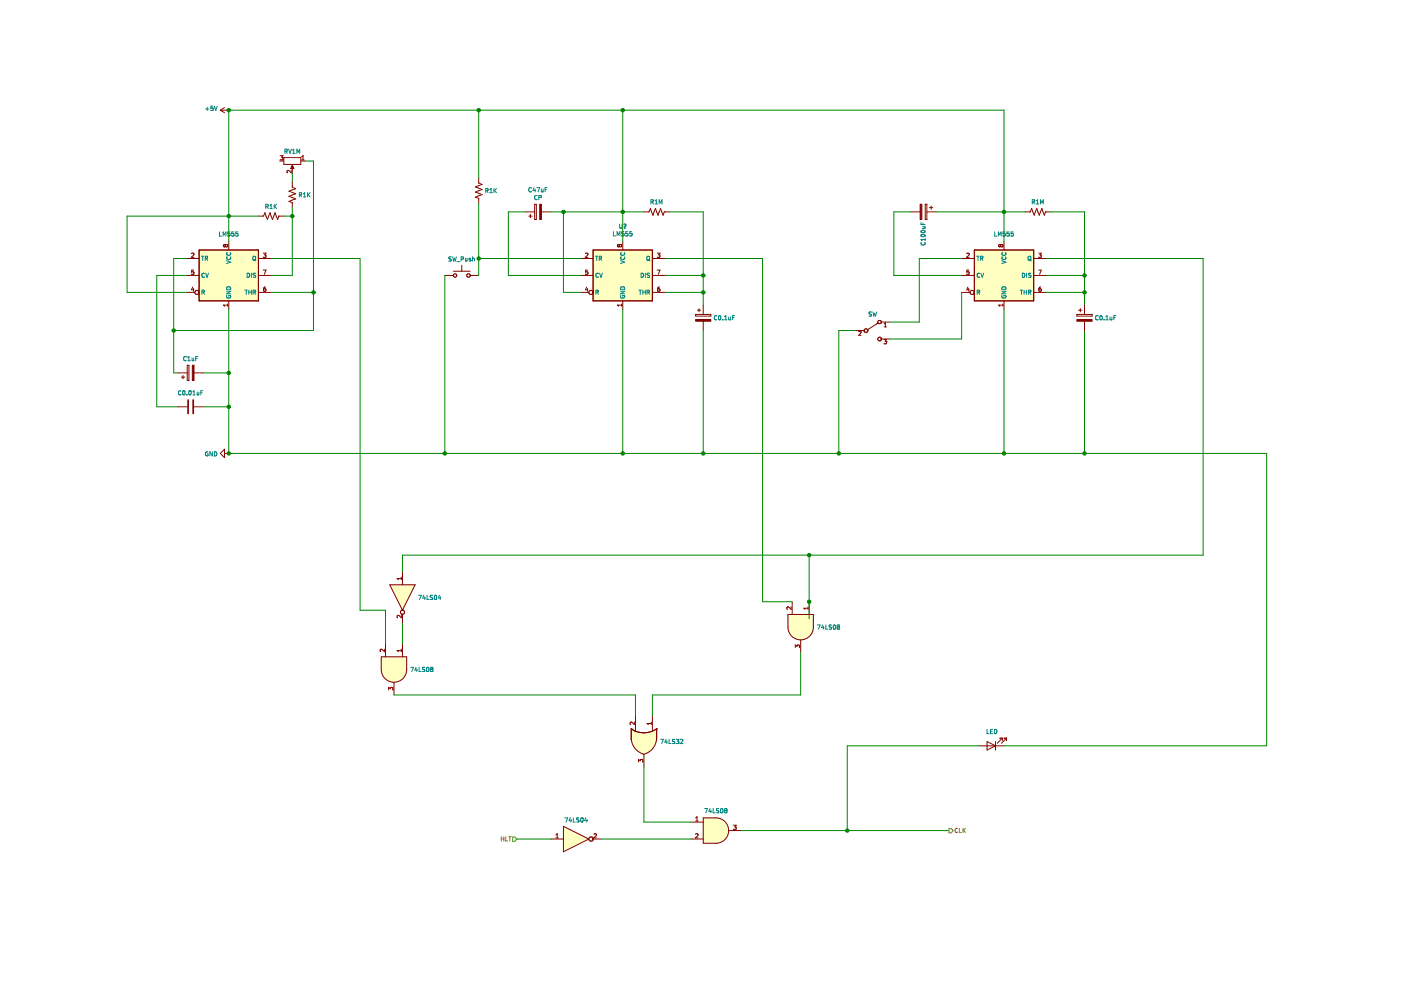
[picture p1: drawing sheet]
EESchema Schematic File Version 4
EELAYER 29 0
EELAYER END
$Descr A3 16535 11693
encoding utf-8
Sheet 1 1
Title ""
Date ""
Rev ""
Comp ""
Comment1 ""
Comment2 ""
Comment3 ""
Comment4 ""
$EndDescr
$Comp
L Timer:LM555 U?
U 1 1
P 7350 3250
F 0 "U?" H 7350 3831 50  0000 C CNN
F 1 "LM555" H 7350 3740 50  0000 C CNN
F 2 "" H 7350 3250 50  0001 C CNN
F 3 "http://www.ti.com/lit/ds/symlink/lm555.pdf" H 7350 3250 50  0001 C CNN
	1    7350 3250
	1    0    0    -1  
$EndComp
$Comp
L Timer:LM555 U?
U 1 1
P 11850 3250
F 0 "U?" H 11850 3831 50  0001 C CNN
F 1 "LM555" H 11850 3739 50  0000 C CNN
F 2 "" H 11850 3250 50  0001 C CNN
F 3 "http://www.ti.com/lit/ds/symlink/lm555.pdf" H 11850 3250 50  0001 C CNN
	1    11850 3250
	1    0    0    -1  
$EndComp
$Comp
L Device:R_POT RV1M
U 1 1
P 3450 1900
F 0 "RV1M" V 3335 1900 50  0000 C CNN
F 1 "R_POT" V 3334 1900 50  0001 C CNN
F 2 "" H 3450 1900 50  0001 C CNN
F 3 "~" H 3450 1900 50  0001 C CNN
	1    3450 1900
	0    1    1    0   
$EndComp
$Comp
L Timer:LM555 U?
U 1 1
P 2700 3250
F 0 "U?" H 2700 3831 50  0001 C CNN
F 1 "LM555" H 2700 3739 50  0000 C CNN
F 2 "" H 2700 3250 50  0001 C CNN
F 3 "http://www.ti.com/lit/ds/symlink/lm555.pdf" H 2700 3250 50  0001 C CNN
	1    2700 3250
	1    0    0    -1  
$EndComp
$Comp
L Device:R_US R1K
U 1 1
P 3200 2550
F 0 "R1K" V 3087 2550 50  0000 C CNN
F 1 "R_US" V 3086 2550 50  0001 C CNN
F 2 "" V 3240 2540 50  0001 C CNN
F 3 "~" H 3200 2550 50  0001 C CNN
	1    3200 2550
	0    1    1    0   
$EndComp
Wire Wire Line
	3450 2050 3450 2150
$Comp
L Device:R_US R1K
U 1 1
P 3450 2300
F 0 "R1K" H 3518 2300 50  0000 L CNN
F 1 "R_US" V 3336 2300 50  0001 C CNN
F 2 "" V 3490 2290 50  0001 C CNN
F 3 "~" H 3450 2300 50  0001 C CNN
	1    3450 2300
	1    0    0    -1  
$EndComp
Wire Wire Line
	2050 3050 2200 3050
$Comp
L Device:C C0.01uF
U 1 1
P 2250 4800
F 0 "C0.01uF" V 2410 4800 50  0000 C CNN
F 1 "C" V 2411 4800 50  0001 C CNN
F 2 "" H 2288 4650 50  0001 C CNN
F 3 "~" H 2250 4800 50  0001 C CNN
	1    2250 4800
	0    -1   -1   0   
$EndComp
Wire Wire Line
	3450 3250 3450 2550
Connection ~ 3450 2550
Wire Wire Line
	3450 2550 3450 2450
Wire Wire Line
	3350 2550 3450 2550
Wire Wire Line
	3050 2550 2700 2550
Connection ~ 2700 2550
Wire Wire Line
	2700 2550 2700 2850
Wire Wire Line
	3200 3250 3450 3250
Wire Wire Line
	3700 3450 3700 1900
Wire Wire Line
	3700 1900 3600 1900
Wire Wire Line
	3200 3450 3700 3450
Wire Wire Line
	2200 3250 1850 3250
Wire Wire Line
	2050 3050 2050 3900
Wire Wire Line
	2050 3900 3700 3900
Wire Wire Line
	3700 3900 3700 3450
Connection ~ 3700 3450
Wire Wire Line
	2400 4800 2700 4800
Connection ~ 2700 4800
Wire Wire Line
	2700 4800 2700 5350
Wire Wire Line
	2100 4800 1850 4800
$Comp
L Device:CP C1uF
U 1 1
P 2250 4400
F 0 "C1uF" V 2413 4400 50  0000 C CNN
F 1 "CP" V 2414 4400 50  0001 C CNN
F 2 "" H 2288 4250 50  0001 C CNN
F 3 "~" H 2250 4400 50  0001 C CNN
	1    2250 4400
	0    -1   -1   0   
$EndComp
Wire Wire Line
	1850 3250 1850 4800
Wire Wire Line
	2050 4400 2100 4400
Wire Wire Line
	2400 4400 2700 4400
Connection ~ 2700 4400
Wire Wire Line
	2700 4400 2700 4800
Wire Wire Line
	2700 3650 2700 4400
Wire Wire Line
	2050 3900 2050 4400
Connection ~ 2050 3900
Wire Wire Line
	2200 3450 1500 3450
Wire Wire Line
	1500 3450 1500 2550
Wire Wire Line
	1500 2550 2700 2550
Wire Wire Line
	3200 3050 4250 3050
$Comp
L Switch:SW_Push SW?
U 1 1
P 5450 3250
F 0 "SW?" H 5450 3535 50  0001 C CNN
F 1 "SW_Push" H 5450 3443 50  0000 C CNN
F 2 "" H 5450 3450 50  0001 C CNN
F 3 "~" H 5450 3450 50  0001 C CNN
	1    5450 3250
	1    0    0    -1  
$EndComp
Wire Wire Line
	2700 1300 2700 2550
Wire Wire Line
	5250 3250 5250 5350
Wire Wire Line
	2700 5350 5250 5350
Connection ~ 5250 5350
$Comp
L Device:R_US R1K
U 1 1
P 5650 2250
F 0 "R1K" H 5718 2250 50  0000 L CNN
F 1 "R_US" V 5536 2250 50  0001 C CNN
F 2 "" V 5690 2240 50  0001 C CNN
F 3 "~" H 5650 2250 50  0001 C CNN
	1    5650 2250
	1    0    0    -1  
$EndComp
Wire Wire Line
	5650 2100 5650 1300
Wire Wire Line
	2700 1300 5650 1300
Connection ~ 5650 1300
Wire Wire Line
	5650 1300 7350 1300
Wire Wire Line
	5650 2400 5650 3050
Wire Wire Line
	7350 2850 7350 2500
Connection ~ 7350 1300
Wire Wire Line
	7350 1300 11850 1300
Wire Wire Line
	7350 3650 7350 5350
Wire Wire Line
	5250 5350 7350 5350
Connection ~ 7350 5350
Wire Wire Line
	7350 5350 8300 5350
$Comp
L Device:R_US R1M
U 1 1
P 7750 2500
F 0 "R1M" V 7863 2500 50  0000 C CNN
F 1 "R_US" V 7636 2500 50  0001 C CNN
F 2 "" V 7790 2490 50  0001 C CNN
F 3 "~" H 7750 2500 50  0001 C CNN
	1    7750 2500
	0    -1   -1   0   
$EndComp
Wire Wire Line
	7600 2500 7350 2500
Connection ~ 7350 2500
Wire Wire Line
	7350 2500 7350 1300
Wire Wire Line
	7900 2500 8300 2500
Wire Wire Line
	8300 2500 8300 3250
Wire Wire Line
	8300 3250 7850 3250
Wire Wire Line
	7850 3450 8300 3450
Wire Wire Line
	8300 3450 8300 3250
Connection ~ 8300 3250
$Comp
L Device:CP C0.1uF
U 1 1
P 8300 3750
F 0 "C0.1uF" H 8418 3750 50  0000 L CNN
F 1 "CP" V 8464 3750 50  0001 C CNN
F 2 "" H 8338 3600 50  0001 C CNN
F 3 "~" H 8300 3750 50  0001 C CNN
	1    8300 3750
	1    0    0    -1  
$EndComp
Wire Wire Line
	8300 3450 8300 3600
Connection ~ 8300 3450
Wire Wire Line
	8300 3900 8300 5350
Connection ~ 8300 5350
Wire Wire Line
	6850 3050 5650 3050
Connection ~ 5650 3050
Wire Wire Line
	5650 3050 5650 3250
$Comp
L Device:CP C47uF
U 1 1
P 6350 2500
F 0 "C47uF" V 6605 2500 50  0000 C CNN
F 1 "CP" V 6514 2500 50  0000 C CNN
F 2 "" H 6388 2350 50  0001 C CNN
F 3 "~" H 6350 2500 50  0001 C CNN
	1    6350 2500
	0    -1   -1   0   
$EndComp
Wire Wire Line
	6200 2500 6000 2500
Wire Wire Line
	6000 2500 6000 3250
Wire Wire Line
	6000 3250 6850 3250
Wire Wire Line
	6500 2500 6650 2500
Wire Wire Line
	6650 2500 6650 3450
Wire Wire Line
	6650 3450 6850 3450
Connection ~ 6650 2500
Wire Wire Line
	6650 2500 7350 2500
Wire Wire Line
	7850 3050 9000 3050
$Comp
L Switch:SW_SPDT SW
U 1 1
P 10300 3900
F 0 "SW" H 10300 4093 50  0000 C CNN
F 1 "SW_SPDT" H 10300 4094 50  0001 C CNN
F 2 "" H 10300 3900 50  0001 C CNN
F 3 "~" H 10300 3900 50  0001 C CNN
	1    10300 3900
	1    0    0    -1  
$EndComp
Wire Wire Line
	11850 2850 11850 2500
Wire Wire Line
	11850 3650 11850 5350
Connection ~ 11850 5350
Wire Wire Line
	11850 5350 12800 5350
$Comp
L Device:R_US R1M
U 1 1
P 12250 2500
F 0 "R1M" V 12363 2500 50  0000 C CNN
F 1 "R_US" V 12136 2500 50  0001 C CNN
F 2 "" V 12290 2490 50  0001 C CNN
F 3 "~" H 12250 2500 50  0001 C CNN
	1    12250 2500
	0    -1   -1   0   
$EndComp
Wire Wire Line
	12100 2500 11850 2500
Wire Wire Line
	12400 2500 12800 2500
Wire Wire Line
	12800 2500 12800 3250
Wire Wire Line
	12350 3250 12800 3250
Wire Wire Line
	12800 3250 12800 3450
Wire Wire Line
	12800 3450 12350 3450
Connection ~ 12800 3250
$Comp
L Device:CP C100uF
U 1 1
P 10900 2500
F 0 "C100uF" H 11018 2500 50  0000 L CNN
F 1 "CP" V 11064 2500 50  0001 C CNN
F 2 "" H 10938 2350 50  0001 C CNN
F 3 "~" H 10900 2500 50  0001 C CNN
	1    10900 2500
	0    1    1    0   
$EndComp
Wire Wire Line
	12800 3450 12800 3600
Wire Wire Line
	12800 3900 12800 5350
Connection ~ 12800 3450
$Comp
L Device:CP C0.1uF
U 1 1
P 12800 3750
F 0 "C0.1uF" H 12918 3750 50  0000 L CNN
F 1 "CP" V 12964 3750 50  0001 C CNN
F 2 "" H 12838 3600 50  0001 C CNN
F 3 "~" H 12800 3750 50  0001 C CNN
	1    12800 3750
	1    0    0    -1  
$EndComp
Wire Wire Line
	10750 2500 10550 2500
Wire Wire Line
	10550 2500 10550 3250
Wire Wire Line
	10550 3250 11350 3250
Wire Wire Line
	11050 2500 11850 2500
Connection ~ 11850 2500
Wire Wire Line
	11850 2500 11850 1300
Wire Wire Line
	8300 5350 9900 5350
Wire Wire Line
	10100 3900 9900 3900
Wire Wire Line
	9900 3900 9900 5350
Connection ~ 9900 5350
Wire Wire Line
	9900 5350 11850 5350
Wire Wire Line
	10500 3800 10850 3800
Wire Wire Line
	10850 3800 10850 3050
Wire Wire Line
	10850 3050 11350 3050
Wire Wire Line
	11350 3450 11350 4000
Wire Wire Line
	11350 4000 10500 4000
Connection ~ 12800 5350
Wire Wire Line
	12800 5350 14950 5350
$Comp
L 74xx:74LS08 U?
U 1 1
P 4650 7900
F 0 "U?" H 4650 8225 50  0001 C CNN
F 1 "74LS08" V 4650 8088 50  0000 L CNN
F 2 "" H 4650 7900 50  0001 C CNN
F 3 "http://www.ti.com/lit/gpn/sn74LS08" H 4650 7900 50  0001 C CNN
	1    4650 7900
	0    1    1    0   
$EndComp
$Comp
L 74xx:74LS32 U?
U 1 1
P 7600 8750
F 0 "U?" H 7600 9075 50  0001 C CNN
F 1 "74LS32" V 7600 8938 50  0000 L CNN
F 2 "" H 7600 8750 50  0001 C CNN
F 3 "http://www.ti.com/lit/gpn/sn74LS32" H 7600 8750 50  0001 C CNN
	1    7600 8750
	0    1    1    0   
$EndComp
Wire Wire Line
	14200 3050 14200 6550
Wire Wire Line
	14200 6550 9550 6550
Wire Wire Line
	12350 3050 14200 3050
$Comp
L 74xx:74LS04 U?
U 1 1
P 4750 7050
F 0 "U?" H 4750 7367 50  0001 C CNN
F 1 "74LS04" V 4750 7230 50  0000 L CNN
F 2 "" H 4750 7050 50  0001 C CNN
F 3 "http://www.ti.com/lit/gpn/sn74LS04" H 4750 7050 50  0001 C CNN
	1    4750 7050
	0    1    1    0   
$EndComp
Wire Wire Line
	4250 7200 4250 3050
$Comp
L 74xx:74LS08 U?
U 1 1
P 9450 7400
F 0 "U?" H 9450 7725 50  0001 C CNN
F 1 "74LS08" V 9450 7588 50  0000 L CNN
F 2 "" H 9450 7400 50  0001 C CNN
F 3 "http://www.ti.com/lit/gpn/sn74LS08" H 9450 7400 50  0001 C CNN
	1    9450 7400
	0    1    1    0   
$EndComp
Connection ~ 9550 6550
Wire Wire Line
	9550 6550 4750 6550
Wire Wire Line
	9550 7300 9550 7100
$Comp
L 74xx:74LS04 U?
U 1 1
P 6800 9900
F 0 "U?" H 6800 10217 50  0001 C CNN
F 1 "74LS04" H 6800 10125 50  0000 C CNN
F 2 "" H 6800 9900 50  0001 C CNN
F 3 "http://www.ti.com/lit/gpn/sn74LS04" H 6800 9900 50  0001 C CNN
	1    6800 9900
	1    0    0    -1  
$EndComp
$Comp
L 74xx:74LS08 U?
U 1 1
P 8450 9800
F 0 "U?" H 8450 10125 50  0001 C CNN
F 1 "74LS08" H 8450 10033 50  0000 C CNN
F 2 "" H 8450 9800 50  0001 C CNN
F 3 "http://www.ti.com/lit/gpn/sn74LS08" H 8450 9800 50  0001 C CNN
	1    8450 9800
	1    0    0    -1  
$EndComp
Wire Wire Line
	7100 9900 8150 9900
Wire Wire Line
	7600 9050 7600 9700
Wire Wire Line
	7600 9700 8150 9700
Wire Wire Line
	8750 9800 10000 9800
$Comp
L Device:LED D?
U 1 1
P 11700 8800
F 0 "D?" H 11693 8545 50  0001 C CNN
F 1 "LED" H 11693 8636 50  0000 C CNN
F 2 "" H 11700 8800 50  0001 C CNN
F 3 "~" H 11700 8800 50  0001 C CNN
	1    11700 8800
	-1   0    0    1   
$EndComp
Wire Wire Line
	10000 9800 10000 8800
Wire Wire Line
	10000 8800 11550 8800
Wire Wire Line
	10000 9800 11200 9800
Connection ~ 10000 9800
Wire Wire Line
	14950 8800 14950 5350
Wire Wire Line
	4750 6750 4750 6550
Wire Wire Line
	4750 7350 4750 7600
Wire Wire Line
	4250 7200 4550 7200
Wire Wire Line
	4550 7200 4550 7600
Wire Wire Line
	4650 8200 7500 8200
Wire Wire Line
	7500 8200 7500 8450
Connection ~ 9550 7100
Wire Wire Line
	9550 7100 9550 6550
Wire Wire Line
	9350 7100 9000 7100
Wire Wire Line
	9000 3050 9000 7100
Wire Wire Line
	7700 8450 7700 8200
Wire Wire Line
	7700 8200 9450 8200
Wire Wire Line
	9450 8200 9450 7700
$Comp
L power:+5V #PWR?
U 1 1
P 2700 1300
F 0 "#PWR?" H 2700 1150 50  0001 C CNN
F 1 "+5V" V 2715 1428 50  0000 L CNN
F 2 "" H 2700 1300 50  0001 C CNN
F 3 "" H 2700 1300 50  0001 C CNN
	1    2700 1300
	0    -1   -1   0   
$EndComp
Connection ~ 2700 1300
$Comp
L power:GND #PWR?
U 1 1
P 2700 5350
F 0 "#PWR?" H 2700 5100 50  0001 C CNN
F 1 "GND" V 2705 5222 50  0000 R CNN
F 2 "" H 2700 5350 50  0001 C CNN
F 3 "" H 2700 5350 50  0001 C CNN
	1    2700 5350
	0    1    1    0   
$EndComp
Connection ~ 2700 5350
Text HLabel 6100 9900 0    50   Input ~ 0
HLT
Wire Wire Line
	6100 9900 6500 9900
Text HLabel 11200 9800 2    50   Output ~ 0
CLK
Wire Wire Line
	11850 8800 14950 8800
$EndSCHEMATC
